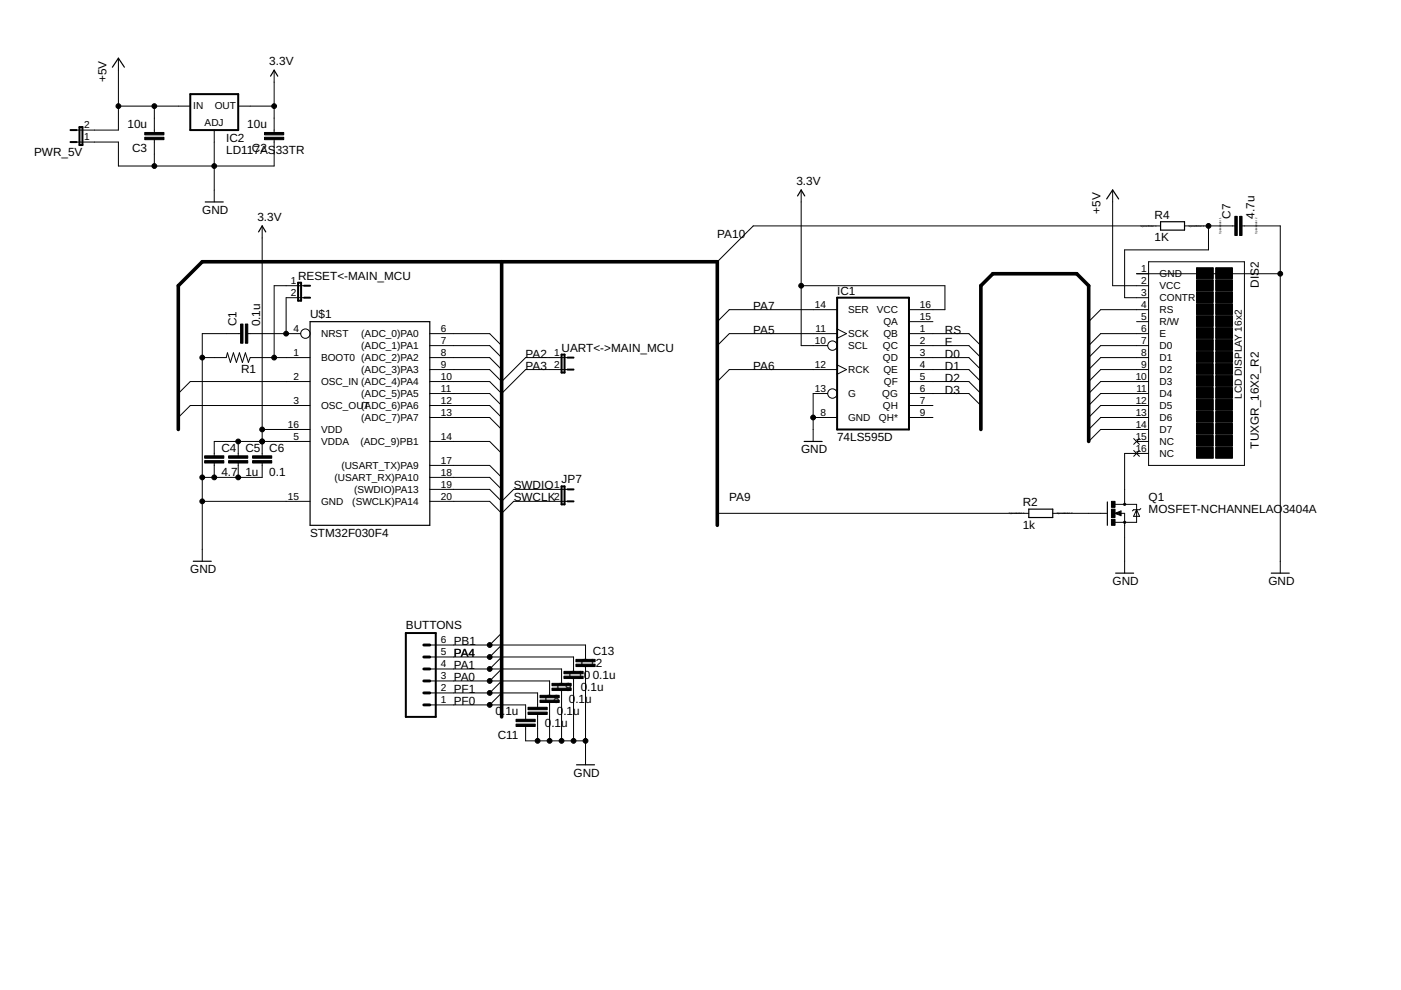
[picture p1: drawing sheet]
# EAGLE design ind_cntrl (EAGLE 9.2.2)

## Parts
BUTTONS  M06  [06P]
C1  0.1u  CAP0805  [0805]
C2  10u  CAP0805  [0805]
C3  10u  CAP0805  [0805]
C4  4.7  CAP0805  [0805]
C5  1u  CAP0805  [0805]
C6  0.1  CAP0805  [0805]
C7  4.7u  C-EUC1206  [C1206]
C8  0.1u  CAP0805  [0805]
C9  0.1u  CAP0805  [0805]
C10  0.1u  CAP0805  [0805]
C11  0.1u  CAP0805  [0805]
C12  0.1u  CAP0805  [0805]
C13  0.1u  CAP0805  [0805]
DIS2  TUXGR_16X2_R2  [TUXGR_16X2_R2]
IC1  74LS595D  [SO16]
IC2  LD117AS33TR  [SOT223]
JP7  JP1E  [JP1]
PWR_5V  JP1E  [JP1]
Q1  MOSFET-NCHANNELAO3404A  [SOT23-3]
R1  RESISTOR0805-RES  [0805]
R2  1k  R-EU_R0805  [R0805]
R4  1K  R-EU_R0805  [R0805]
RESET<-MAIN_MCU  JP1E  [JP1]
U$1  STM32F030F4  [2QSP20]
UART<->MAIN_MCU  JP1E  [JP1]

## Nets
3.3V: C2.2 C4.1 C5.1 C6.1 IC1.10(SCL) IC1.16(VCC) IC2.4(OUT) U$1.5(VDDA) U$1.16(VDD)
+5V: C3.2 DIS2.2(VCC) IC2.3(IN) PWR_5V.2
D0: DIS2.7(D0) IC1.3(QD)
D1: DIS2.8(D1) IC1.4(QE)
D2: DIS2.9(D2) IC1.5(QF)
D3: DIS2.10(D3) IC1.6(QG)
D4: DIS2.11(D4)
D5: DIS2.12(D5)
D6: DIS2.13(D6)
D7: DIS2.14(D7)
E: DIS2.6(E) IC1.2(QC)
GND: C1.1 C2.1 C3.1 C4.2 C5.2 C6.2 C7.2 C8.2 C9.2 C10.2 C11.1 C12.2 C13.2 DIS2.1(GND) IC1.8(GND) IC1.13(G) IC2.1(ADJ) PWR_5V.1 Q1.2(S) R1.2 U$1.15(GND)
N$1: C1.2 RESET<-MAIN_MCU.2 U$1.4(NRST)
N$2: R1.1 RESET<-MAIN_MCU.1 U$1.1(BOOT0)
N$5: C7.1 DIS2.3(CONTR) R4.2
N$18: Q1.1(G) R2.2
N$22: DIS2.16(NC) Q1.3(D)
PA0: BUTTONS.3 C9.1 U$1.6((ADC_0)PA0)
PA1: BUTTONS.4 C10.1 U$1.7((ADC_1)PA1)
PA2: U$1.8((ADC_2)PA2) UART<->MAIN_MCU.1
PA3: U$1.9((ADC_3)PA3) UART<->MAIN_MCU.2
PA4: BUTTONS.5 C12.1 U$1.10((ADC_4)PA4)
PA5: IC1.11(SCK) U$1.11((ADC_5)PA5)
PA6: IC1.12(RCK) U$1.12((ADC_6)PA6)
PA7: IC1.14(SER) U$1.13((ADC_7)PA7)
PA9: R2.1 U$1.17((USART_TX)PA9)
PA10: R4.1 U$1.18((USART_RX)PA10)
PB1: BUTTONS.6 C13.1 U$1.14((ADC_9)PB1)
PF0: BUTTONS.1 C11.2 U$1.2(OSC_IN)
PF1: BUTTONS.2 C8.1 U$1.3(OSC_OUT)
RS: DIS2.4(RS) IC1.1(QB)
SWCLK: JP7.2 U$1.20((SWCLK)PA14)
SWDIO: JP7.1 U$1.19((SWDIO)PA13)
Unconnected: DIS2.5(R/W) DIS2.15(NC) IC1.7(QH) IC1.9(QH*) IC1.15(QA)

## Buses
PA[0..7],PB1,PA[9..10],SWDIO,SWCLK,PF0,PF1
RS,E,D[0..7]

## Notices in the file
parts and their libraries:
SparkFun-Aesthetics: Licensing: Creative Commons ShareAlike 4.0 International - https://creativecommons.org/licenses/by-sa/4.0
